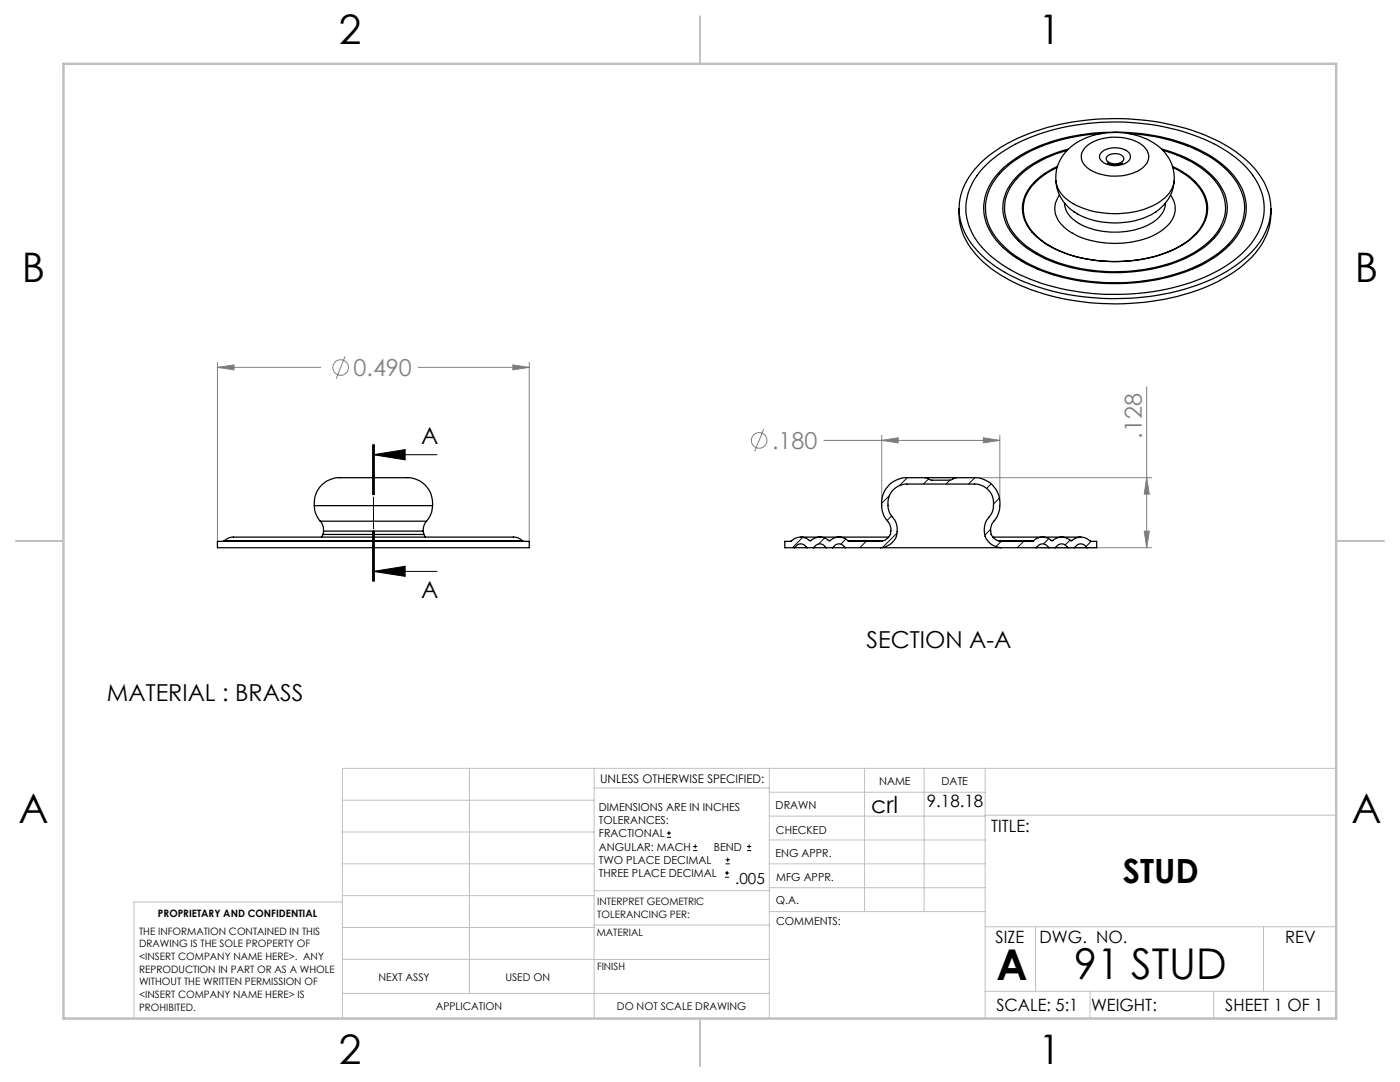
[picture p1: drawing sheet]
<svg xmlns="http://www.w3.org/2000/svg" width="279mm" height="216mm" viewBox="0 0 279 216" stroke-linecap="round" stroke-linejoin="round" font-family="sans-serif">
<g fill="none" stroke="#c0c0c0" stroke-width=".2">
<path d="M68.3 159.7h50.3M93.7 153.3v44.9M118.6 153.3v49.9M118.6 157.2h34.9M153.5 153.3v49.9M153.5 158.1h43.1M172.5 153.3v28.6M184.4 153.3v28.6M196.6 153.3v49.9M266.7 153.3h-198.4v49.9M68.3 178.7h50.3M68.3 172.4h50.3"/>
<path d="M68.3 166h50.3M68.3 180h-41.6v23.2M118.6 177.7h35M153.5 167.6h43.1M153.5 162.8h43.1M153.5 172.4h43.1M153.5 177.1h43.1M196.6 162.7h70.1M68.3 198.2h85.2M68.3 191.4l85.2 .1M68.3 185.1h50.3M118.6 184.6h35"/>
<path d="M153.6 181.9h43M196.6 197.8h70.1M196.6 184.9h70.1M206.7 184.9v12.9M217.5 197.8v5.4M242.2 197.8v5.4M252.2 184.9v12.9"/>
</g>
<path d="M139.7 3.2v9.5M3.1 107.9h9.6M266.7 107.9h9.5M139.7 203.2v9.6" fill="none" stroke="#c0c0c0" stroke-width=".25"/>
<path d="M12.7 12.7h254v190.5h-254z" fill="none" stroke="#c0c0c0" stroke-width=".5"/>
<g fill="none" stroke="#808080" stroke-width=".2">
<path d="M43.4 73.3l3.3-.5v1zM43.4 72.3v36M43.4 73.3h20.6M68.9 71.1l-1.8 4.5M83.5 73.3h22.1M102.3 72.8l3.3 .5-3.3 .5zM105.6 72.3v36M228.8 77.2v32.1M152.4 85.7l-1.8 4.4M164.4 87.9h35.1M176 87.9l3.2-.6v1.1zM176 86.9v13"/>
<path d="M195.5 95.3h34.4M196.3 87.3l3.2 .6-3.2 .5zM199.5 86.9v13M228.8 95.3l.6 3.3h-1zM207.8 109.3h22.1M228.4 106h1l-.6 3.3z"/>
<circle cx="68" cy="73.3" r="1.55"/>
<circle cx="151.5" cy="87.9" r="1.56"/>
</g>
<path d="M74.4 88.7v10M74.5 90.7l6.4-1v2.1zM74.5 90.7h12.7M74.5 88.7v10M74.7 88.7v10M74.4 106v10M74.5 114l6.4-1v2zM74.5 114h12.7M74.5 106v10M74.7 106v10z" fill="none" stroke="#000" stroke-width=".2"/>
<path d="M74.5 88.7v27.3" fill="none" stroke="#000" stroke-width=".2" stroke-dasharray="6.3 1.3 1.3 1.3" stroke-dashoffset="-.3"/>
<path d="M74.5 90.7l6.4-1v2.1zM74.5 114l6.4-1v2z" fill="#000"/>
<g fill="#808080">
<path d="M43.4 73.3l3.3-.5v1zM102.3 72.8l3.3 .5-3.3 .5zM176 87.9l3.2-.6v1.1zM196.3 87.3l3.2 .6-3.2 .5z"/>
<path d="M228.8 95.3l.6 3.3h-1zM228.4 106h1l-.6 3.3z"/>
</g>
<g fill="none" stroke="#000" stroke-width=".25">
<path d="M195.9 32.3a33.5 33.5 0 0 1 16.8-7.7 50.2 50.2 0 0 1 28.7 2.8 22.1 22.1 0 0 1 10.9 8.9 11.5 11.5 0 0 1-2.4 13.9 30.7 30.7 0 0 1-15 7.9 51.1 51.1 0 0 1-31.3-2.2 21.5 21.5 0 0 1-11.2-9.8 11.3 11.3 0 0 1 2.2-12.3zM199.8 34a29.4 29.4 0 0 1 16.8-7.2 40.6 40.6 0 0 1 23.5 3.5 16.1 16.1 0 0 1 8.1 8.1 10 10 0 0 1-2.9 10.6 27.7 27.7 0 0 1-14.5 6.8 42 42 0 0 1-25.9-3.1 16.5 16.5 0 0 1-8.1-8.1 9.7 9.7 0 0 1 2.4-10zM202.7 28.8a18.6 18.6 0 0 0-9.3 9.2 11.3 11.3 0 0 0 3.2 12 29.9 29.9 0 0 0 14.9 7.5 47.8 47.8 0 0 0 30.3-2.9 19 19 0 0 0 9.7-9.1 10.7 10.7 0 0 0-2.1-11.4 27.6 27.6 0 0 0-13.4-7.9 47.6 47.6 0 0 0-32.9 2.3l-.4 .3M210.7 36.3a7 7 0 0 0 4.8 5 18.6 18.6 0 0 0 15.5-.7 5.9 5.9 0 0 0 2.7-8.2 10.8 10.8 0 0 0-8.6-5.8 14.3 14.3 0 0 0-11.9 3.2 7.7 7.7 0 0 0-2.4 6.5M210.7 36.1a7.8 7.8 0 0 0 3.7 6.2M211 33.4a12 12 0 0 0-6.4 6.1 7 7 0 0 0 2.3 7.7 22.3 22.3 0 0 0 14 4.9 24.8 24.8 0 0 0 16.6-4.4 7.5 7.5 0 0 0 3.1-7.6 11 11 0 0 0-6.5-6.7M211 33.2a12.2 12.2 0 0 0-6.6 6.3 7.3 7.3 0 0 0 3 8.2 24 24 0 0 0 14.4 4.5 26.2 26.2 0 0 0 15.1-3.9 8.9 8.9 0 0 0 4.1-6.8 9.1 9.1 0 0 0-5-7.2l-2-1.1M211.5 38.9a4.5 4.5 0 0 0 .9 6.5 16.5 16.5 0 0 0 12.7 3 12 12 0 0 0 8.7-4.3 4.4 4.4 0 0 0-.2-5.2M213 30l-3 1M213.2 29.7a20.6 20.6 0 0 0-11.1 6.5 8.3 8.3 0 0 0 1 11.7 23.8 23.8 0 0 0 13.1 6 34.9 34.9 0 0 0 22.2-3.3 12.7 12.7 0 0 0 6.3-7.1 8.8 8.8 0 0 0-3.4-9 23.2 23.2 0 0 0-9.5-4.8M216.5 29.6a9 9 0 0 1 8.1-2 5.7 5.7 0 0 1 4.5 2.8 2.85 2.85 0 0 1-1.6 3.5 9.8 9.8 0 0 1-10.9-.8 2.52 2.52 0 0 1-.1-3.5zM219.8 30.4a4.3 4.3 0 0 1 5.6 .2 1.45 1.45 0 0 1-1 2.1 4.3 4.3 0 0 1-4.8-.8l-.2-.8z"/>
<path d="M220.2 26.6a39.6 39.6 0 0 0-12.1 2.5M221 32.6a4.3 4.3 0 0 0 3 0M221 31.2a2.38 2.38 0 0 1 3.2 .2 .99 .99 0 0 1-1.1 1.2 1.85 1.85 0 0 1-2.3-.9zM224.8 26.6a34.7 34.7 0 0 1 18.1 5.7 12.3 12.3 0 0 1 5.5 8.7 11 11 0 0 1-4.6 9 31.6 31.6 0 0 1-17.7 6.3 38.7 38.7 0 0 1-21.9-4.3 14.1 14.1 0 0 1-7.4-9 10.5 10.5 0 0 1 4.1-9.7 24.6 24.6 0 0 1 7.2-4.2M232.1 30l2.8 .9M234.3 36.2a8.6 8.6 0 0 1-6.5 7.5 16.2 16.2 0 0 1-13.5-1.4M234.9 31a16.4 16.4 0 0 1 8.8 6.9 7.9 7.9 0 0 1-1.4 9.2 22.1 22.1 0 0 1-12.8 6.5 35 35 0 0 1-21.7-2.7 13 13 0 0 1-7.1-7.5 8.5 8.5 0 0 1 2.9-8.4 18.5 18.5 0 0 1 6.4-4M191.4 41.6a12.4 12.4 0 0 0 4.1 10 32.7 32.7 0 0 0 16.6 8 49.6 49.6 0 0 0 30.9-3.4 21.9 21.9 0 0 0 9.1-7.9 11.6 11.6 0 0 0 1.5-6.7M212.4 40.5a5 5 0 0 0 3 4.1 15.7 15.7 0 0 0 14.8-.3 4.9 4.9 0 0 0 2.4-3.8M184.6 95.3h-3.6a5.3 5.3 0 0 0-4.7 3.3 5.3 5.3 0 0 0 1 5.6 2.36 2.36 0 0 1-1.6 3.8h-6.3l-.1-.1M184.6 95.3l.5 .1 .8 .4h3.7l.8-.4 .5-.1M184.6 95.3h6.3"/>
<path d="M190.9 95.3h3.6a5.3 5.3 0 0 1 4.7 3.3 5.3 5.3 0 0 1-1 5.6 2.36 2.36 0 0 0 1.6 3.8h6.3l.1-.1M43.4 108h62.2v1.3h-62.2zM44.7 107.9l-.1 .1M44.7 107.9a4.1 4.1 0 0 1 3.4-.7h49.3a30.3 30.3 0 0 1 6.1 .2l.8 .5M44.7 107.9h59.6M62.7 100.9a5.3 5.3 0 0 1 6.3-5.6h10.6a6 6 0 0 1 5.9 2.3l.7 1.6 .1 1.7M62.7 100.9a4.7 4.7 0 0 0 1.2 3.1M62.7 100.9h23.6M63.9 104a2.52 2.52 0 0 1 .7 2M63.9 104h21.2M64.5 106.6l-.4 .6M64.5 106.6h20.1"/>
<path d="M64.6 106l-.1 .6M64.6 106h19.9M84.5 106l.1 .6M84.6 106.6l.3 .6M85.1 104a2.52 2.52 0 0 0-.6 2M86.3 100.9a4.7 4.7 0 0 1-1.2 3.1M104.3 107.9l.2 .1M158.5 109.3h.1a1.41 1.41 0 0 1 2.5 0M158.5 109.3h2.6M159.8 107.2h17.5M161.1 109.3h1.2M161.5 107.8a2.78 2.78 0 0 0-3.7 .2h-1.2v1.3h1.9"/>
<path d="M161.5 107.8h.4M161.9 107.8a2.56 2.56 0 0 1 3.4 0M162.3 109.3h.1a1.41 1.41 0 0 1 2.5 0M162.3 109.3h2.6M164.9 109.3h1.2M165.3 107.8h.4M165.7 107.8a2.6 2.6 0 0 1 3.6 .1M166.1 109.3h.1a1.41 1.41 0 0 1 2.5 0M166.1 109.3h2.6M168.7 109.3h7.1M169.3 107.9h6.9M175.8 109.3a3.7 3.7 0 0 0 3.1-2.5 3.7 3.7 0 0 0-1-3.9 4 4 0 0 1 3.1-6.3h13.5a4 4 0 0 1 3.6 2.6 4 4 0 0 1-.9 4.3 3.6 3.6 0 0 0 2.5 5.8"/>
<path d="M175.8 109.3h23.9M198.2 107.2h17.5M199.3 107.9h6.9M199.7 109.3h7.1M206.8 109.3a1.41 1.41 0 0 1 2.5 0h.1M206.8 109.3h2.6M209.4 109.3h1.2M209.8 107.8a2.6 2.6 0 0 0-3.6 .1M209.8 107.8h.3M210.1 107.8a2.56 2.56 0 0 1 3.5 0M210.6 109.3a1.41 1.41 0 0 1 2.5 0h.1M210.6 109.3h2.6"/>
<path d="M213.2 109.3h1.2M213.6 107.8h.4M214 107.8a2.78 2.78 0 0 1 3.7 .2h1.2v1.3h-1.9M214.4 109.3h.1a1.41 1.41 0 0 1 2.5 0M214.4 109.3h2.6"/>
</g>
<g fill="none" stroke="#000" stroke-width=".2">
<path d="M177.5 98.9l-1.6 1.6M181.1 95.3l-1.6 1.6M185.3 95.6l-1 1M189.6 95.8l-.8 .8M194.6 95.3l-1.3 1.3M197.8 96.6l-.9 .8M199.5 99.4l-1.2 1.1M160.2 107.2l-2 2.1M164.6 107.4l-1.2 1.1M168.8 107.6l-1 1M172.9 108l-1.3 1.3M177.9 102.9l-.9 1"/>
<path d="M179 106.4l-2.9 2.8M197.7 105.6l-1.2 1.2M199.8 108l-1 1.1M204.3 108l-1.3 1.3M209.3 107.5l-1 1M213.5 107.8l-.9 .9M217.8 108l-1.1 1.1M133.1 167.1h.8M133.1 166.2h.8M133.5 165.8v.9M138.3 169.7h.8M138.3 168.9h.8"/>
<path d="M138.7 168.5v.8M144.7 175h.8M144.7 174.2h.8M144.8 172.4h.9M144.8 171.6h.9M145.1 173.8v.8M145.2 171.1v.9M149.1 169.7h.8M149.1 168.9h.8M149.5 168.5v.8"/>
</g>
<g font-size="8.5">
<text x="198.9" y="195.5">A</text>
<text x="214.4" y="195.4">91 STUD</text>
</g>
<g font-size="8.1">
<text x="67.6" y="8.9">2</text>
<text x="207.3" y="8.9">1</text>
<text x="4.4" y="56.2">B</text>
<text x="270.4" y="56.2">B</text>
<text x="3.7" y="164.1">A</text>
<text x="269.7" y="164.1">A</text>
<text x="67.6" y="212.4">2</text>
<text x="207.3" y="212.4">1</text>
</g>
<text font-size="6.7" x="224.1" y="176.2">STUD</text>
<g font-size="4.7" fill="#808080">
<text x="70.6" y="75">0.490</text>
<text x="154.1" y="89.6">.180</text>
<text x="227.9" y="87.5" transform="rotate(-90 227.9 87.5)">.128</text>
</g>
<g font-size="4.7">
<text x="84.1" y="88.6">A</text>
<text x="84.1" y="119.3">A</text>
<text x="173" y="129.3">SECTION A-A</text>
<text x="21.3" y="139.9">MATERIAL : BRASS</text>
<text x="173.9" y="162.2">crl</text>
</g>
<g font-size="3.4">
<text x="185" y="161">9.18.18</text>
<text x="197.8" y="166">TITLE:</text>
<text x="198.7" y="188.1">SIZE</text>
<text x="207.5" y="188.1">DWG. NO.</text>
<text x="256.5" y="188.2">REV</text>
<text x="198.8" y="201.7">SCALE: 5:1</text>
<text x="217.7" y="201.8">WEIGHT:</text>
<text x="244.5" y="201.7">SHEET 1 OF 1</text>
</g>
<text font-size="3" x="146.7" y="176.4">.005</text>
<text font-size="2.4" x="119.8" y="156.2">UNLESS OTHERWISE SPECIFIED:</text>
<g font-size="2.2">
<text x="119.5" y="161.8">DIMENSIONS ARE IN INCHES</text>
<text x="154.8" y="161.4">DRAWN</text>
<text x="175.4" y="156.6">NAME</text>
<text x="187.9" y="156.7">DATE</text>
<text x="119.5" y="164.4">TOLERANCES:</text>
<text x="119.5" y="167.1">FRACTIONAL</text>
<text x="154.9" y="166.3">CHECKED</text>
<text x="119.5" y="169.7">ANGULAR: MACH</text>
<text x="119.5" y="172.4">TWO PLACE DECIMAL</text>
<text x="142.5" y="169.7">BEND</text>
<text x="154.8" y="171">ENG APPR.</text>
<text x="119.5" y="175">THREE PLACE DECIMAL</text>
<text x="154.9" y="175.7">MFG APPR.</text>
<text x="154.9" y="180.4">Q.A.</text>
<text x="154.9" y="184.6">COMMENTS:</text>
</g>
<g font-size="2.1">
<text x="75.5" y="195.7">NEXT ASSY</text>
<text x="100.9" y="195.7">USED ON</text>
<text x="86.9" y="201.5">APPLICATION</text>
<text x="123.1" y="201.6">DO NOT SCALE DRAWING</text>
</g>
<g font-size="2">
<text x="31.5" y="182.9">PROPRIETARY AND CONFIDENTIAL</text>
<text x="119.2" y="180.6">INTERPRET GEOMETRIC</text>
<text x="119.2" y="183.1">TOLERANCING PER:</text>
<text x="27.8" y="186.5">THE INFORMATION CONTAINED IN THIS</text>
<text x="27.8" y="189">DRAWING IS THE SOLE PROPERTY OF</text>
<text x="27.8" y="191.6">&lt;INSERT COMPANY NAME HERE&gt;. ANY</text>
<text x="119.1" y="186.7">MATERIAL</text>
<text x="27.8" y="194.1">REPRODUCTION IN PART OR AS A WHOLE</text>
<text x="27.8" y="196.6">WITHOUT THE WRITTEN PERMISSION OF</text>
<text x="119.1" y="193.5">FINISH</text>
<text x="27.8" y="199.1">&lt;INSERT COMPANY NAME HERE&gt; IS</text>
<text x="27.8" y="201.7">PROHIBITED.</text>
</g>
</svg>
